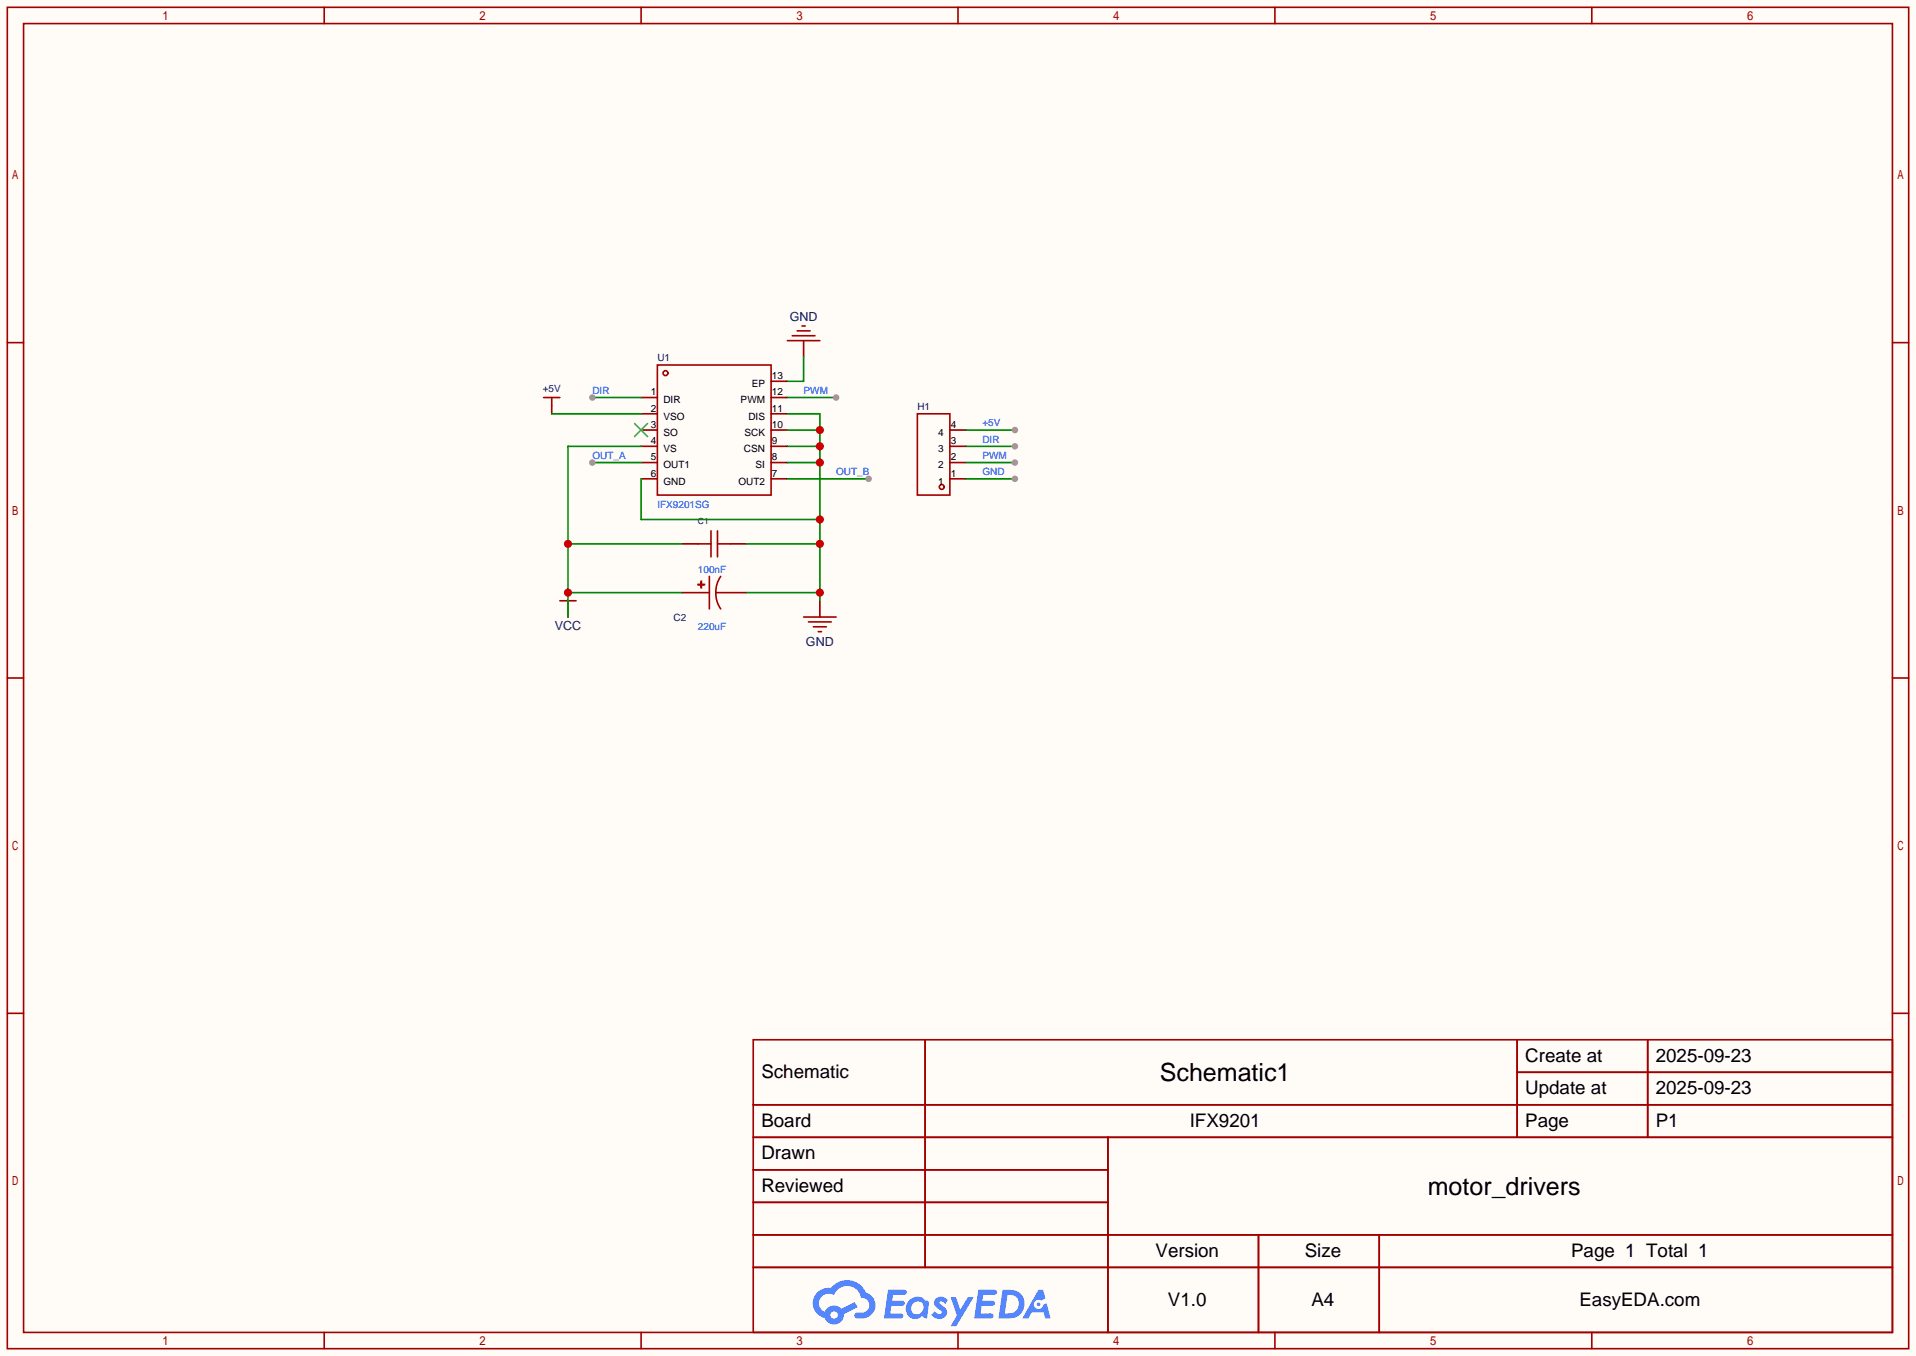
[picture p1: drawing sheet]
<svg xmlns="http://www.w3.org/2000/svg" width="299mm" height="212mm" viewBox="0 0 299 212" stroke-linecap="round" stroke-linejoin="round" font-family="sans-serif">
<path d="M0 0h299.5v211.8h-299.5z" fill="#fffcf7"/>
<g fill="none" stroke="#a10000" stroke-width=".25">
<path d="M1.1 1.1h297.2v209.6h-297.2zM3.7 3.7h292.1v204.5h-292.1zM50.7 1.1v2.6M100.2 1.1v2.6M149.7 1.1v2.6M199.3 1.1v2.6M248.8 1.1v2.6M1.1 53.5h2.6M295.8 53.5h2.5M1.1 105.9h2.6M295.8 105.9h2.5M1.1 158.3h2.6"/>
<path d="M295.8 158.3h2.5M117.7 162.4h178.1v45.8h-178.1zM117.7 172.6h178.1M117.7 177.7h178.1M144.6 162.4v35.6M173.2 177.7v30.5M237.1 162.4v15.3M237.1 167.5h58.7M257.5 162.4v15.3M117.7 182.8h55.5M117.7 192.9h178.1M117.7 187.8h55.5"/>
<path d="M117.7 198h178.1M196.7 192.9v15.3M215.6 192.9v15.3M50.7 208.2v2.5M100.2 208.2v2.5M149.7 208.2v2.5M199.3 208.2v2.5M248.8 208.2v2.5"/>
</g>
<g fill="#5487ff">
<path d="M146.3 202.8a1.3 1.3 0 0 1 1.8 .3l-.4 .6a.54 .54 0 0 0-.9-.2l.1 .1a2.32 2.32 0 0 1 1.1 1.4 1.36 1.36 0 0 1-1.1 1.1 1.36 1.36 0 0 1-1.4-.7l.6-.6a.7 .7 0 0 0 1.1 .3l-.1-.3a1.6 1.6 0 0 1-1.1-1.6z"/>
<path d="M148.6 202.7h.8l.7 1.9 1.2-1.9h.9l-2.7 4.5h-.9l.9-1.7z"/>
<path d="M138.8 201.5h1.6a1.31 1.31 0 0 1 1.3 .2 .4 .4 0 0 1-.4 .6h-1.7l-.2 .9h1.7a.4 .4 0 0 1 .3 .4 .4 .4 0 0 1-.4 .4h-1.7l-.1 1.2h.8a1.23 1.23 0 0 1 1.1 .2 .39 .39 0 0 1-.3 .6h-2.6z"/>
<path d="M152.9 201.5h1.6a1.32 1.32 0 0 1 1.3 .2 .39 .39 0 0 1-.4 .6h-1.7l-.2 .9h1.7a.4 .4 0 0 1 .3 .4 .4 .4 0 0 1-.4 .4h-1.7l-.1 1.2h.8a1.23 1.23 0 0 1 1.1 .2 .39 .39 0 0 1-.3 .6h-2.6z"/>
<path d="M162.3 201.5h.7l.4 1.3-.7 .4a.75 .75 0 0 0-1.1 .3 .75 .75 0 0 0 .5 1 .75 .75 0 0 0 1-.6l.5-.3 .6 2.4h-.8l-.3-1h-1.8l-.6 1h-.9z"/>
<path d="M156.7 201.5l-.6 4.5h1.4a2.27 2.27 0 0 0 2.5-1.7 2.27 2.27 0 0 0-1.3-2.7zM157.5 202.3a1.5 1.5 0 0 1 1.8 1.5 1.5 1.5 0 0 1-2 1.4h-.2z"/>
<path d="M142.1 203.1a1.62 1.62 0 0 0-.4 2.1 1.62 1.62 0 0 0 2.1 .7l.3-.3 .4 .3 .4 .1 .3-2.5-.2-.3h-.1a.57 .57 0 0 1-.6-.4 1.73 1.73 0 0 0-2.2 .3zM142.7 203.6a.96 .96 0 0 1 1.5 0 .96 .96 0 0 1-.2 1.5 .95 .95 0 0 1-1.4-.1 .95 .95 0 0 1 .1-1.4z"/>
<path d="M127.8 201.9a2.37 2.37 0 0 0 1.1 4 1.54 1.54 0 0 0 1.8 1 1.54 1.54 0 0 0 1.2-1.6l2.2-1.1-.5-.8-2.1 1.1a1.57 1.57 0 0 0-2.6 .4 1.5 1.5 0 0 1-.7-2.1 1.5 1.5 0 0 1 2.1-.5 2.23 2.23 0 0 1 2.3-1.4 2.23 2.23 0 0 1 2 1.8 1.16 1.16 0 0 1 1.3 1.1 1.16 1.16 0 0 1-1.1 1.3h-.7a.47 .47 0 0 0-.6 .3 .47 .47 0 0 0 .5 .6 2.23 2.23 0 0 0 2.2-.7 2.23 2.23 0 0 0 .4-2.3 2.16 2.16 0 0 0-1.3-1.1 3.2 3.2 0 0 0-5.4-.7h-.4a2.55 2.55 0 0 0-1.7 .7zM129.8 205.4a.58 .58 0 0 1 1.1 0 .58 .58 0 0 1-1.1 0z"/>
<circle cx="162.3" cy="203.8" r=".28"/>
</g>
<g fill="none" stroke="#a10000" stroke-width=".25">
<path d="M102.7 57h17.8v20.3h-17.8zM87.5 93.9h2.5M88.8 93.9v1.2M109.1 91.3h1zM109.1 85h2M109.6 90.8v1zM110.9 90v5.1M111.1 82.9v4.1M112.1 85h2.1M112.1 82.9v4.1M112.6 90a4.6 4.6 0 0 0 0 5.1M125.6 96.4h5.1"/>
<path d="M126.4 97.2h3.5M127.1 97.9h2.1M127.9 98.7h.5"/>
<circle cx="104" cy="58.3" r=".38"/>
</g>
<g fill="none" stroke="#870000" stroke-width=".25">
<path d="M120.5 59.6h2.6M100.2 62.1h2.5M100.2 64.6h2.5M100.2 67.2h2.5M100.2 69.7h2.5M100.2 72.3h2.5M100.2 74.8h2.5M120.5 62.1h2.6M120.5 64.6h2.6M120.5 67.2h2.6M120.5 69.7h2.6M120.5 72.3h2.6"/>
<path d="M120.5 74.8h2.6M88.8 95.1v1.3M106.6 85h2.5M106.6 92.6h4.3M111.9 92.6h4.8M114.2 85h2.5M128.1 93.9v2.5"/>
</g>
<path d="M99.2 66.2l2 2M101.2 66.2l-2 2" fill="none" stroke="#3c3" stroke-width=".25"/>
<path d="M100.2 69.7h-11.4v26.7M88.8 85h17.8M88.8 92.6h17.8" fill="none" stroke="#008700" stroke-width=".25"/>
<g fill="#c00">
<circle cx="88.8" cy="85" r=".63"/>
<circle cx="88.8" cy="92.6" r=".63"/>
</g>
<path d="M100.2 74.8v6.4h27.9M123.1 64.6h5v29.3M123.1 69.7h5M123.1 67.2h5M123.1 72.3h5M116.7 85h11.4M116.7 92.6h11.4" fill="none" stroke="#008700" stroke-width=".25"/>
<g fill="#c00">
<circle cx="128.1" cy="72.3" r=".63"/>
<circle cx="128.1" cy="81.2" r=".63"/>
<circle cx="128.1" cy="85" r=".63"/>
<circle cx="128.1" cy="92.6" r=".63"/>
<circle cx="128.1" cy="69.7" r=".63"/>
<circle cx="128.1" cy="67.2" r=".63"/>
</g>
<path d="M123.1 74.8h12.7" fill="none" stroke="#008700" stroke-width=".25"/>
<circle cx="135.8" cy="74.8" r=".51" fill="#999"/>
<path d="M92.6 72.3h7.6" fill="none" stroke="#008700" stroke-width=".25"/>
<circle cx="92.6" cy="72.3" r=".51" fill="#999"/>
<path d="M123.1 62.1h7.6" fill="none" stroke="#008700" stroke-width=".25"/>
<circle cx="130.7" cy="62.1" r=".51" fill="#999"/>
<path d="M92.6 62.1h7.6" fill="none" stroke="#008700" stroke-width=".25"/>
<circle cx="92.6" cy="62.1" r=".51" fill="#999"/>
<path d="M125.6 53.2v2.6M86.2 63.4v1.2M148.5 74.8h2.5M148.5 72.3h2.5M148.5 69.7h2.5M148.5 67.2h2.5" fill="none" stroke="#870000" stroke-width=".25"/>
<g fill="none" stroke="#a10000" stroke-width=".25">
<path d="M123.1 53.2h5M123.8 52.5h3.6M124.6 51.7h2M125.3 50.9h.6M85 62.1h2.5M86.2 62.1v1.3M143.4 64.6h5.1v12.7h-5.1z"/>
<circle cx="147.2" cy="76.1" r=".38"/>
</g>
<path d="M125.6 55.8v3.8h-2.5M86.2 64.6h14M151 67.2h7.6" fill="none" stroke="#008700" stroke-width=".25"/>
<circle cx="158.6" cy="67.2" r=".51" fill="#999"/>
<path d="M151 69.7h7.6" fill="none" stroke="#008700" stroke-width=".25"/>
<circle cx="158.6" cy="69.7" r=".51" fill="#999"/>
<path d="M151 72.3h7.6" fill="none" stroke="#008700" stroke-width=".25"/>
<circle cx="158.6" cy="72.3" r=".51" fill="#999"/>
<path d="M151 74.8h7.6" fill="none" stroke="#008700" stroke-width=".25"/>
<circle cx="158.6" cy="74.8" r=".51" fill="#999"/>
<g font-size="3.9">
<text x="181.3" y="168.9">Schematic1</text>
<text x="223.2" y="186.7">motor_drivers</text>
</g>
<g font-size="2.9">
<text x="238.4" y="165.9">Create at</text>
<text x="258.8" y="165.9">2025-09-23</text>
<text x="119" y="168.4">Schematic</text>
<text x="238.4" y="170.9">Update at</text>
<text x="258.8" y="170.9">2025-09-23</text>
<text x="119" y="176">Board</text>
<text x="186" y="176">IFX9201</text>
<text x="238.4" y="176">Page</text>
<text x="258.8" y="176">P1</text>
<text x="119" y="181.1">Drawn</text>
<text x="119" y="186.2">Reviewed</text>
<text x="180.6" y="196.3">Version</text>
<text x="203.9" y="196.3">Size</text>
<text x="245.6" y="196.3">Page 1 Total 1</text>
<text x="182.6" y="204">V1.0</text>
<text x="205" y="204">A4</text>
<text x="246.9" y="204">EasyEDA.com</text>
</g>
<g font-size="2" fill="#000080">
<text x="123.4" y="50.1">GND</text>
<text x="86.7" y="98.3">VCC</text>
<text x="126" y="100.9">GND</text>
</g>
<g font-size="1.6" fill="#000080">
<text x="102.7" y="56.4">U1</text>
<text x="84.8" y="61.3">+5V</text>
<text x="143.4" y="64.1">H1</text>
<text x="105.3" y="97.1">C2</text>
</g>
<g font-size="1.6">
<text x="120.6" y="59.2">13</text>
<text x="101.7" y="61.8">1</text>
<text x="101.7" y="64.3">2</text>
<text x="103.7" y="63">DIR</text>
<text x="103.7" y="65.6">VSO</text>
<text x="115.8" y="63">PWM</text>
<text x="117" y="65.6">DIS</text>
<text x="117.5" y="60.5">EP</text>
<text x="120.6" y="64.3">11</text>
<text x="120.6" y="61.8">12</text>
<text x="101.7" y="66.8">3</text>
<text x="101.7" y="69.4">4</text>
<text x="101.7" y="71.9">5</text>
<text x="103.7" y="68.1">SO</text>
<text x="103.7" y="70.6">VS</text>
<text x="116.3" y="70.6">CSN</text>
<text x="116.4" y="68.1">SCK</text>
<text x="120.6" y="71.9">8</text>
<text x="120.6" y="69.4">9</text>
<text x="120.6" y="66.8">10</text>
<text x="146.7" y="70.6">3</text>
<text x="146.7" y="68.1">4</text>
<text x="148.6" y="71.9">2</text>
<text x="148.6" y="69.4">3</text>
<text x="148.6" y="66.8">4</text>
<text x="101.7" y="74.5">6</text>
<text x="103.7" y="73.2">OUT1</text>
<text x="103.7" y="75.7">GND</text>
<text x="115.4" y="75.7">OUT2</text>
<text x="118.1" y="73.2">SI</text>
<text x="120.6" y="74.5">7</text>
<text x="146.7" y="75.7">1</text>
<text x="146.7" y="73.2">2</text>
<text x="148.6" y="74.5">1</text>
</g>
<g font-size="1.6" fill="#00f">
<text x="92.6" y="61.5">DIR</text>
<text x="125.6" y="61.5">PWM</text>
<text x="92.6" y="71.7">OUT_A</text>
<text x="153.5" y="66.6">+5V</text>
<text x="153.5" y="69.1">DIR</text>
<text x="153.5" y="71.7">PWM</text>
<text x="130.7" y="74.2">OUT_B</text>
<text x="153.5" y="74.2">GND</text>
<text x="102.7" y="79.3">IFX9201SG</text>
<text x="109.1" y="89.5">100nF</text>
<text x="109.1" y="98.3">220uF</text>
</g>
<text font-size="1.3" fill="#000080" x="109.1" y="81.8">C1</text>
</svg>
